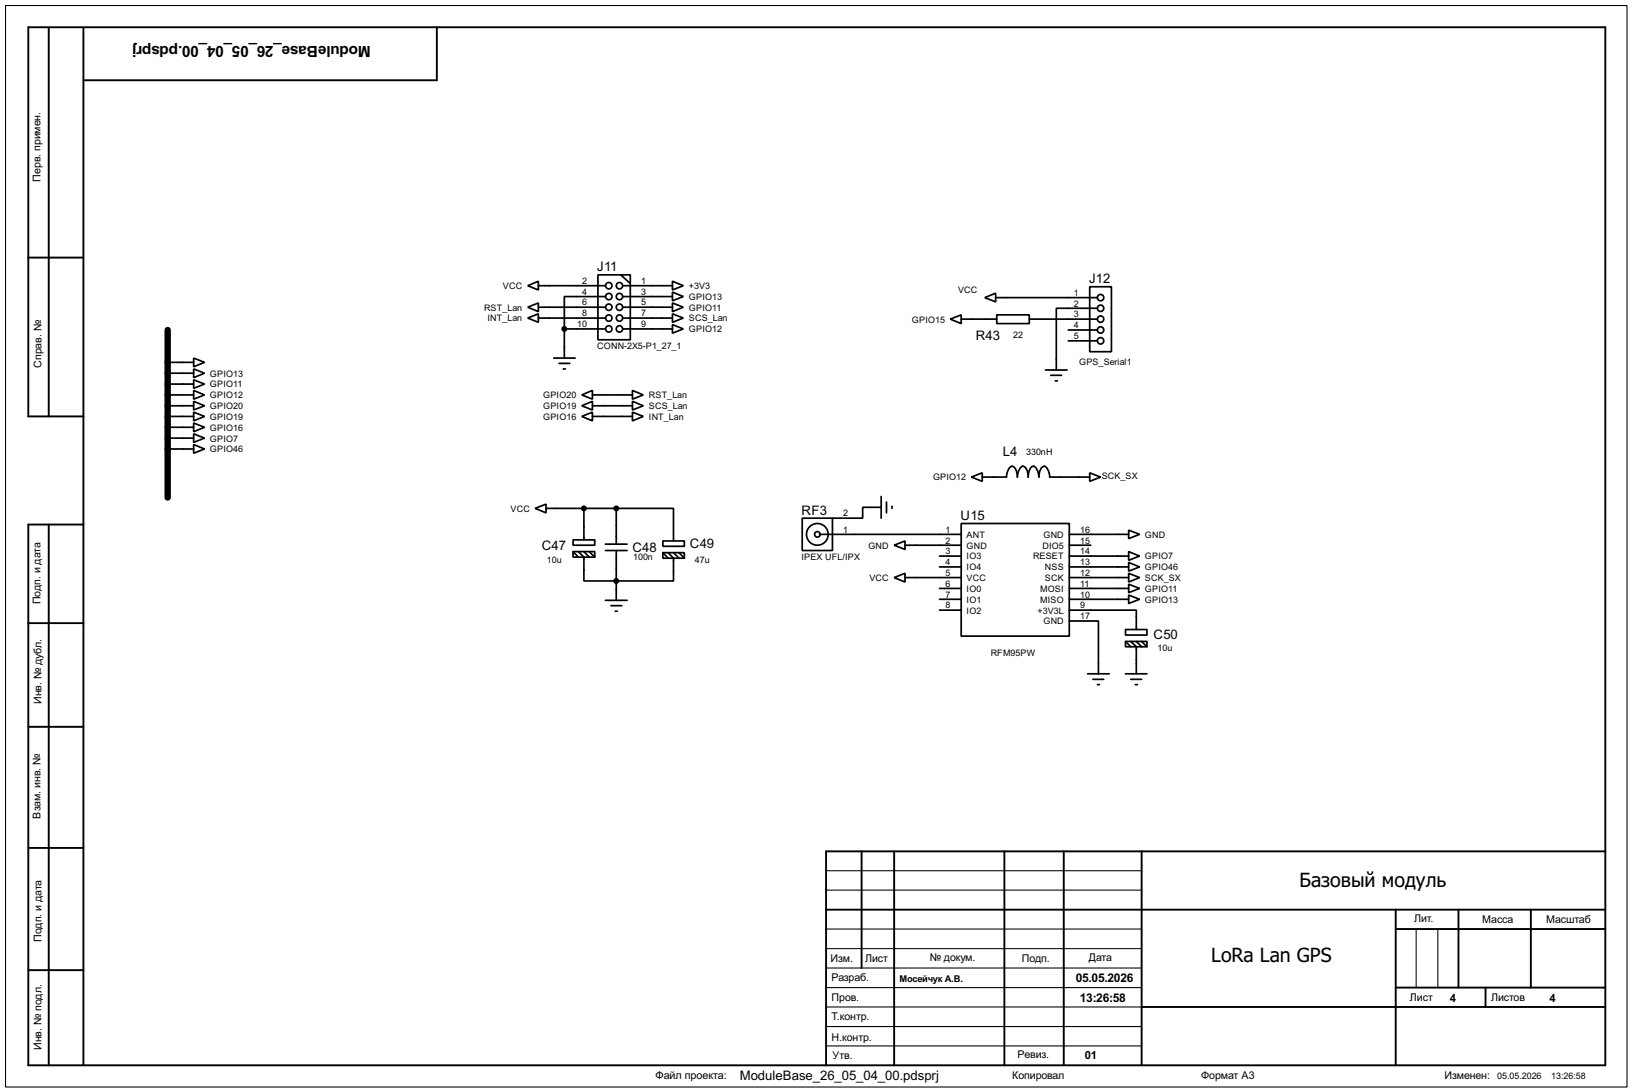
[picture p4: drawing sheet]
<svg xmlns="http://www.w3.org/2000/svg" width="383mm" height="256mm" viewBox="0 0 383 256" stroke-linecap="round" stroke-linejoin="round" font-family="sans-serif">
<path d="M1.3 1.3h381v254h-381zM194.1 218.2h74.2M194.1 209.1h74.2M194.1 204.5h74.2M332.8 218.2v13.8M337.9 218.2v13.8M194.1 222.8h74.2M194.1 232h74.2M194.1 236.5h74.2M194.1 227.4h74.2M194.1 241.1h74.2M194.1 245.7h74.2" fill="none" stroke="#000" stroke-width=".25"/>
<g fill="none" stroke="#000" stroke-width=".45">
<path d="M11.5 6.7v91.1M19.6 6.7v243.5M102.7 6.4v12.5h-83.1M6.7 60.5h12.9M19.6 97.8h-12.9v-91.4h370.5v243.8h-370.5v-127h12.9M11.5 123.2v127M6.7 146.4h12.9M6.7 170.7h12.9M6.7 199.2h12.9M202.5 200v27.4M210.1 200v50.2M236 200v50.2"/>
<path d="M250 200v50.2M268.3 200v50.2M377.2 200h-183.1v50.2M194.1 213.7h183.1M328 213.7v36.5M328 218.2h49.2M342.7 213.7v18.3M359.7 213.7v18.3M6.7 227.9h12.9M268.3 236.5h108.9M328 232h49.2M349.1 232v4.5"/>
</g>
<path d="M39.4 77.5v39.4" fill="none" stroke="#000" stroke-width="1.5"/>
<g fill="none" stroke="#000" stroke-width=".4">
<path d="M124 67.1l2.5-1v2zM124 72.2l2.5-1v2zM124 74.7l2.5-1v2zM126.5 67.1h15.8M126.5 72.2h15.8M126.5 74.7h15.8M132.6 77.3h9.7M132.6 77.3v6.8M140.5 64.6h7.6v15.2h-7.6zM142.3 69.7h-9.7v7.6M145.9 64.6l2.2 2M146.4 67.1h11.6"/>
<path d="M146.4 72.2h11.6M146.4 74.7h11.6M146.4 69.7h11.6M146.4 77.3h11.6M158 66.1l2.6 1-2.6 1zM158 68.6l2.6 1.1-2.6 1zM158 71.2l2.6 1-2.6 1zM158 73.7l2.6 1-2.6 1zM158 76.3l2.6 1-2.6 1zM223.3 75l2.6-1v2zM225.9 75h8.3M231.4 69.9l2.6-1v2z"/>
<path d="M234 69.9h23.9M234.2 74h7.7v2h-7.7zM241.9 75h16M251 77.5h6.9M256.1 67.4h5.1v15.2h-5.1zM257.9 72.4h-9.7v14.5M39.4 92.8h6.1M39.4 95.3h6.1M39.4 97.8h6.1M39.4 85.1h6.1M39.4 87.7h6.1M39.4 90.2h6.1"/>
<path d="M45.5 84.1l2.6 1-2.6 1.1zM45.5 86.7l2.6 1-2.6 1zM45.5 89.2l2.6 1-2.6 1zM45.5 91.7l2.6 1.1-2.6 1zM45.5 94.3l2.6 1-2.6 1zM45.5 96.8l2.6 1-2.6 1.1zM45.5 99.4l2.6 1-2.6 1zM130.1 84.1h5.1M131.4 85.4h2.5M132.4 86.7h.5M136.7 92.8l2.5-1.1v2.1zM136.7 95.3l2.5-1v2z"/>
<path d="M136.7 97.8l2.5-1v2.1zM139.2 92.8h9.4M139.2 95.3h9.4M139.2 97.8h9.4M148.6 91.7l2.6 1.1-2.6 1zM148.6 94.3l2.6 1-2.6 1zM148.6 96.8l2.6 1-2.6 1.1zM245.7 86.9h5.1M246.9 88.2h2.6M248 89.5h.5M251 80.1h6.9M39.4 100.4h6.1"/>
<path d="M39.4 102.9h6.1M39.4 105.5h6.1M45.5 101.9l2.6 1-2.6 1zM45.5 104.4l2.6 1.1-2.6 1zM125.8 119.4l2.5-1v2.1zM128.3 119.4h16.5M137.2 119.4v7.4M144.8 119.4h13.5v7.7M144.8 119.4v8.4M207.1 119.2h-4.4v2.5h-7.1M207.1 116.6v5.1M208.3 117.9v2.6"/>
<path d="M209.6 118.9v.5M228.3 112.1l2.5-1v2zM230.8 112.1h5.7a2.68 2.68 0 0 1 1.3-2.6 2.27 2.27 0 0 1 1.3 2.6 2.68 2.68 0 0 1 1.2-2.6 2.27 2.27 0 0 1 1.3 2.6v-.7a2.03 2.03 0 0 1 1.3-1.9 2.68 2.68 0 0 1 1.2 2.6 2.33 2.33 0 0 1 1.3-2.6 2.68 2.68 0 0 1 1.3 2.6h9.4M256.1 111.1l2.5 1-2.5 1zM134.7 126.8h5.1v1.3h-5.1zM134.7 129.6h5.1v1.3h-5.1zM134.7 129.6l1.2 1.3M135.9 129.6l1.3 1.3v5.6h21.1v-5.4l-1.3-1.3M137.2 129.6l1.3 1.3M138.5 129.6l1.3 1.3M142.3 129.3h5.1M142.3 127.8h5.1"/>
<path d="M144.8 129.3v11.7M155.8 127.1h5v1.2h-5zM155.8 129.8h5v1.3h-5zM155.8 129.8l1.2 1.3M158.3 129.8l1.3 1.3M159.6 129.8l1.2 1.3M188.5 121.7h7.1v7.6h-7.1zM192.6 125.5h33.3M210.1 128.1l2.6-1v2zM210.1 135.7l2.6-1v2zM212.7 135.7h13.2M212.7 128.1h13.2"/>
<path d="M220.8 130.6h5.1M220.8 133.2h5.1M220.8 138.2h5.1M225.9 123h25.4v26.4h-25.4zM251.3 125.5h13.9M251.3 130.6h13.9M251.3 133.2h13.9M251.3 135.7h13.9M251.3 138.2h13.9M251.3 128.1h5M265.2 129.6l2.6 1-2.6 1zM265.2 132.1l2.6 1.1-2.6 1z"/>
<path d="M265.2 134.7l2.6 1-2.6 1zM265.2 137.2l2.6 1-2.6 1zM265.2 139.8l2.6 1-2.6 1zM265.2 124.5l2.6 1-2.6 1zM142.3 141h5.1M143.6 142.3h2.5M144.6 143.6h.5M220.8 140.8h5.1M220.8 143.3h5.1M251.3 143.3h15.7v4.6M251.3 145.9h6.8v12.4M251.3 140.8h13.9"/>
<path d="M255.6 158.3h5.1M256.8 159.6h2.6M264.5 147.9h5v1.3h-5zM264.5 150.7h5v1.2h-5zM264.5 158.3h5M264.5 150.7l1.2 1.2M265.7 150.7l1.3 1.2v6.4M265.7 159.6h2.6M267 150.7l1.3 1.2M268.3 150.7l1.2 1.2M257.9 160.8h.5M266.8 160.8h.5"/>
<circle cx="143" cy="69.7" r=".75"/>
<circle cx="143" cy="74.7" r=".75"/>
<circle cx="143" cy="72.2" r=".75"/>
<circle cx="143" cy="77.3" r=".75"/>
<circle cx="143" cy="67.1" r=".75"/>
<circle cx="145.5" cy="72.2" r=".75"/>
<circle cx="145.5" cy="67.1" r=".75"/>
<circle cx="145.5" cy="74.7" r=".75"/>
<circle cx="145.5" cy="77.3" r=".75"/>
<circle cx="145.5" cy="69.7" r=".75"/>
<circle cx="258.6" cy="72.4" r=".75"/>
<circle cx="258.6" cy="69.9" r=".75"/>
<circle cx="258.6" cy="77.5" r=".75"/>
<circle cx="258.6" cy="75" r=".75"/>
<circle cx="258.6" cy="80.1" r=".75"/>
<circle cx="192" cy="125.5" r="2.55"/>
<circle cx="192" cy="125.5" r=".65"/>
</g>
<g fill="#000" stroke="#000" stroke-width=".4">
<circle cx="132.6" cy="77.3" r=".5"/>
<circle cx="137.2" cy="119.4" r=".5"/>
<circle cx="144.8" cy="119.4" r=".5"/>
<circle cx="144.8" cy="136.5" r=".5"/>
</g>
<g font-size="5.6">
<text x="305.4" y="208.3">Базовый модуль</text>
<text x="284.6" y="226">LoRa Lan GPS</text>
</g>
<text font-size="4.1" x="87.1" y="10.8" transform="rotate(-180 87.1 10.8)">ModuleBase_26_05_04_00.pdsprj</text>
<g font-size="3.5">
<text x="140.4" y="63.8">J11</text>
<text x="255.9" y="66.6">J12</text>
<text x="229.3" y="79.7">R43</text>
<text x="235.6" y="107.2">L4</text>
<text x="188.4" y="120.9">RF3</text>
<text x="225.7" y="122.2">U15</text>
<text x="127.3" y="129.2">C47</text>
<text x="148.6" y="129.8">C48</text>
<text x="162.1" y="128.7">C49</text>
<text x="271.1" y="150.1">C50</text>
<text x="173.8" y="253.6">ModuleBase_26_05_04_00.pdsprj</text>
</g>
<g font-size="3.2">
<text x="252.8" y="230.7">05.05.2026</text>
<text x="253.8" y="235.4">13:26:58</text>
</g>
<g font-size="3">
<text x="340.7" y="235.4">4</text>
<text x="364.1" y="235.4">4</text>
<text x="254.9" y="248.8">01</text>
</g>
<text font-size="2.9" x="154" y="253.5">Файл проекта:</text>
<g font-size="2.8">
<text x="9.5" y="42.7" transform="rotate(-90 9.5 42.7)">Перв. примен.</text>
<text x="9.7" y="86.4" transform="rotate(-90 9.7 86.4)">Справ. №</text>
<text x="9.5" y="142" transform="rotate(-90 9.5 142)">Подп. и дата</text>
<text x="9.7" y="165.4" transform="rotate(-90 9.7 165.4)">Инв. № дубл.</text>
<text x="9.5" y="192.3" transform="rotate(-90 9.5 192.3)">Взам. инв. №</text>
<text x="9.8" y="221.2" transform="rotate(-90 9.8 221.2)">Подп. и дата</text>
<text x="332.3" y="216.5">Лит.</text>
<text x="348.3" y="216.8">Масса</text>
<text x="363.3" y="216.8">Масштаб</text>
<text x="195.1" y="225.9">Изм.</text>
<text x="203.3" y="225.9">Лист</text>
<text x="218.5" y="225.7">№ докум.</text>
<text x="240.1" y="225.9">Подп.</text>
<text x="255.8" y="225.7">Дата</text>
<text x="195.4" y="230.5">Разраб.</text>
<text x="195.4" y="235.1">Пров.</text>
<text x="195.4" y="239.6">Т.контр.</text>
<text x="331.3" y="235.1">Лист</text>
<text x="350.3" y="235.1">Листов</text>
<text x="195.4" y="244.5">Н.контр.</text>
<text x="9.8" y="246.6" transform="rotate(-90 9.8 246.6)">Инв. № подл.</text>
<text x="195.6" y="248.8">Утв.</text>
<text x="239.1" y="248.5">Ревиз.</text>
<text x="237.8" y="253.5">Копировал</text>
<text x="282.2" y="253.5">Формат А3</text>
<text x="339.4" y="253.5">Изменен:</text>
</g>
<text font-size="2.5" x="211.4" y="230.6">Мосейчук А.В.</text>
<g font-size="2.4">
<text x="118.2" y="67.9">VCC</text>
<text x="136.8" y="66.7">2</text>
<text x="136.8" y="69.2">4</text>
<text x="136.8" y="71.8">6</text>
<text x="150.7" y="66.7">1</text>
<text x="150.7" y="69.2">3</text>
<text x="150.7" y="71.8">5</text>
<text x="161.9" y="67.9">+3V3</text>
<text x="161.9" y="70.5">GPIO13</text>
<text x="225.1" y="68.9">VCC</text>
<text x="252.4" y="69.5">1</text>
<text x="252.4" y="72">2</text>
<text x="113.7" y="73">RST_Lan</text>
<text x="114.5" y="75.5">INT_Lan</text>
<text x="135.7" y="76.9">10</text>
<text x="136.8" y="74.3">8</text>
<text x="150.7" y="74.3">7</text>
<text x="150.7" y="76.9">9</text>
<text x="161.9" y="73">GPIO11</text>
<text x="161.9" y="75.5">SCS_Lan</text>
<text x="214.3" y="75.8">GPIO15</text>
<text x="252.4" y="74.6">3</text>
<text x="252.4" y="77.1">4</text>
<text x="140.3" y="82">CONN-2X5-P1_27_1</text>
<text x="161.9" y="78.1">GPIO12</text>
<text x="238.1" y="79.5">22</text>
<text x="252.4" y="79.7">5</text>
<text x="49.3" y="88.5">GPIO13</text>
<text x="253.6" y="85.8">GPS_Serial1</text>
<text x="49.3" y="91">GPIO11</text>
<text x="49.3" y="93.6">GPIO12</text>
<text x="127.6" y="93.6">GPIO20</text>
<text x="152.5" y="93.6">RST_Lan</text>
<text x="49.3" y="96.1">GPIO20</text>
<text x="49.3" y="98.6">GPIO19</text>
<text x="49.3" y="101.2">GPIO16</text>
<text x="127.6" y="96.1">GPIO19</text>
<text x="127.6" y="98.6">GPIO16</text>
<text x="152.5" y="96.1">SCS_Lan</text>
<text x="152.5" y="98.6">INT_Lan</text>
<text x="49.3" y="103.7">GPIO7</text>
<text x="49.3" y="106.3">GPIO46</text>
<text x="241.2" y="106.9">330nH</text>
<text x="219.2" y="112.9">GPIO12</text>
<text x="258.9" y="112.6">SCK_SX</text>
<text x="120" y="120.2">VCC</text>
<text x="198.2" y="125.1">1</text>
<text x="198.2" y="121.3">2</text>
<text x="222.2" y="125.1">1</text>
<text x="253.8" y="125.1">16</text>
<text x="148.8" y="131.6">100n</text>
<text x="188.3" y="131.5">IPEX UFL/IPX</text>
<text x="204" y="128.9">GND</text>
<text x="222.2" y="130.2">3</text>
<text x="222.2" y="127.7">2</text>
<text x="227.1" y="131.4">IO3</text>
<text x="227.1" y="128.9">GND</text>
<text x="227.1" y="126.3">ANT</text>
<text x="242.7" y="131.4">RESET</text>
<text x="244.9" y="128.9">DIO5</text>
<text x="245.2" y="126.3">GND</text>
<text x="253.8" y="130.2">14</text>
<text x="253.8" y="127.7">15</text>
<text x="269" y="131.4">GPIO7</text>
<text x="269" y="126.3">GND</text>
<text x="128.5" y="132.2">10u</text>
<text x="163.3" y="132.2">47u</text>
<text x="204.3" y="136.5">VCC</text>
<text x="222.2" y="137.8">6</text>
<text x="222.2" y="135.3">5</text>
<text x="222.2" y="132.8">4</text>
<text x="227.1" y="136.5">VCC</text>
<text x="227.1" y="134">IO4</text>
<text x="245.5" y="134">NSS</text>
<text x="245.5" y="136.5">SCK</text>
<text x="253.8" y="132.8">13</text>
<text x="253.8" y="137.8">11</text>
<text x="253.8" y="135.3">12</text>
<text x="269" y="134">GPIO46</text>
<text x="269" y="136.5">SCK_SX</text>
<text x="222.2" y="140.4">7</text>
<text x="222.2" y="142.9">8</text>
<text x="227.1" y="141.6">IO1</text>
<text x="227.1" y="139">IO0</text>
<text x="244.4" y="141.6">MISO</text>
<text x="244.4" y="139">MOSI</text>
<text x="253.8" y="140.4">10</text>
<text x="253.8" y="142.9">9</text>
<text x="269" y="139">GPIO11</text>
<text x="269" y="141.6">GPIO13</text>
<text x="227.1" y="144.1">IO2</text>
<text x="243.8" y="144.1">+3V3L</text>
<text x="245.2" y="146.7">GND</text>
<text x="253.8" y="145.5">17</text>
<text x="232.8" y="154.2">RFM95PW</text>
<text x="272" y="153">10u</text>
<text x="351.8" y="253.3">05.05.2026</text>
<text x="364.5" y="253.3">13:26:58</text>
</g>
</svg>
